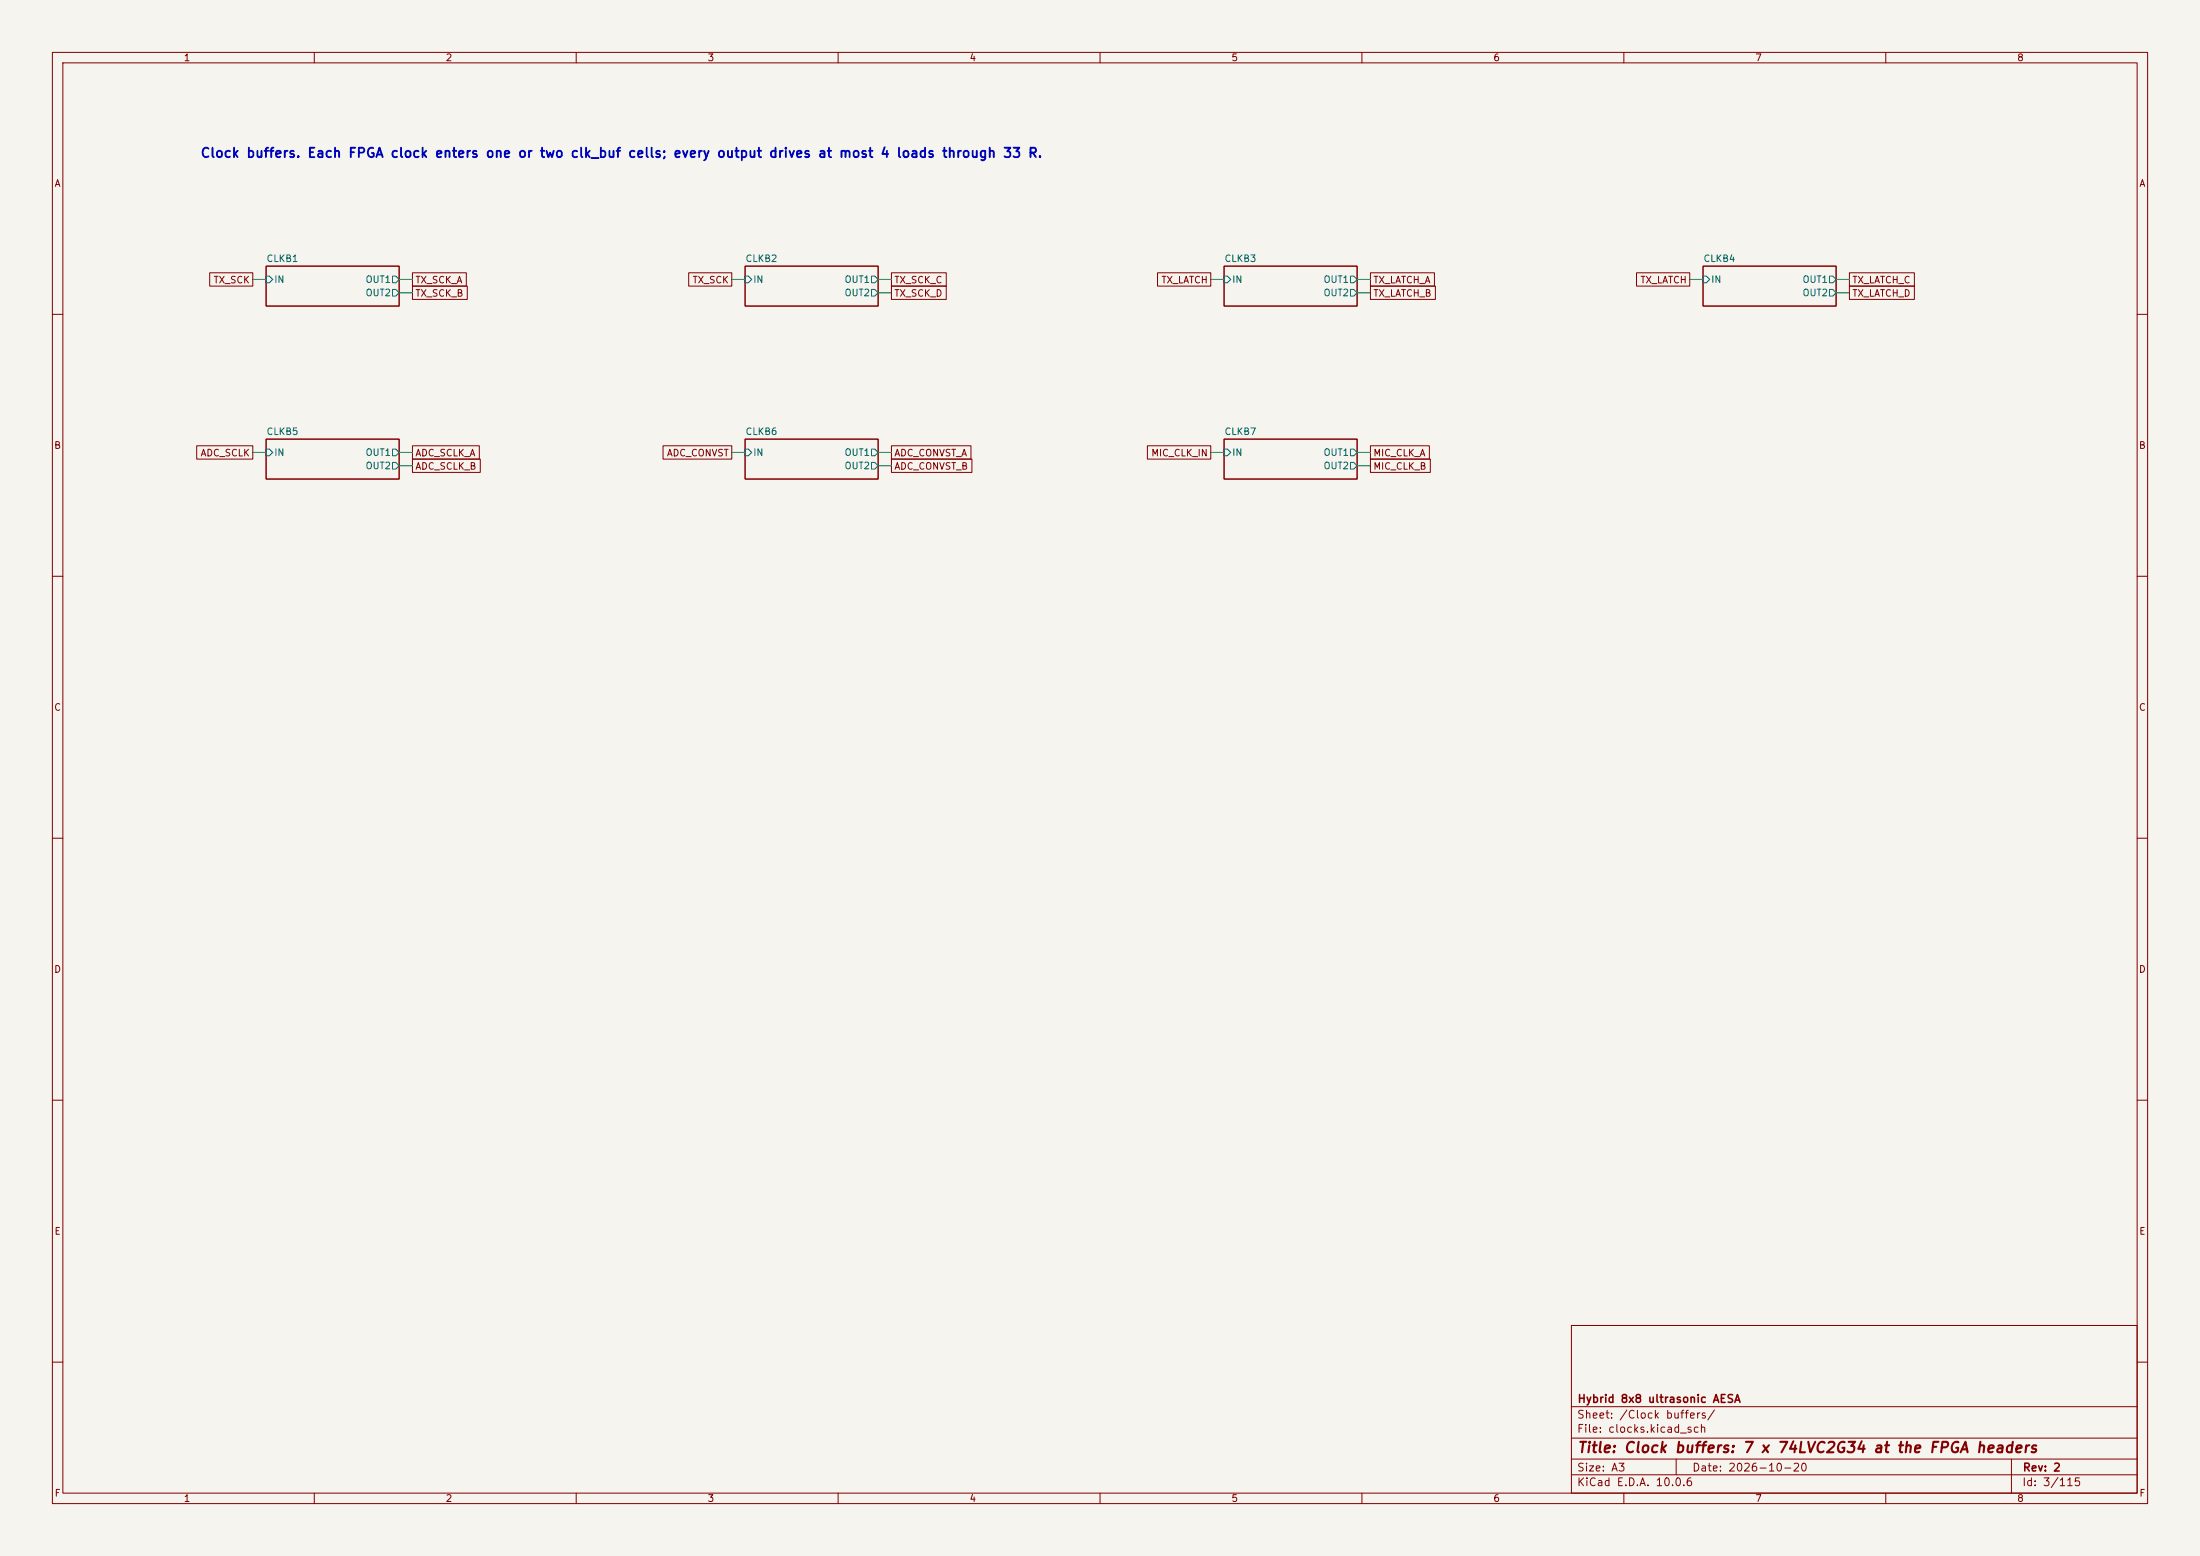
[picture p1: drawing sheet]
(kicad_sch
 (version 20260101)
 (generator "eeschema")
 (generator_version "10.0")
 (paper "A3")
 (title_block
  (title "Clock buffers: 7 x 74LVC2G34 at the FPGA headers")
  (date "2026-10-20")
  (rev "2")
  (company "Hybrid 8x8 ultrasonic AESA"))
 (lib_symbols)
 (text "Clock buffers. Each FPGA clock enters one or two clk_buf cells; every output drives at most 4 loads through 33 R."
  (exclude_from_sim no)
  (at 38.10 30.48 0)
  (effects (font (size 1.8 1.8)
    (bold yes)) (justify left bottom)))
 (wire
  (pts (xy 50.80 53.34) (xy 48.26 53.34))
  (stroke (width 0) (type default)))
 (global_label "TX_SCK"
  (shape passive)
  (at 48.26 53.34 180)
  (effects (font (size 1.27 1.27)) (justify right)))
 (wire
  (pts (xy 76.20 53.34) (xy 78.74 53.34))
  (stroke (width 0) (type default)))
 (global_label "TX_SCK_A"
  (shape passive)
  (at 78.74 53.34 0)
  (effects (font (size 1.27 1.27)) (justify left)))
 (wire
  (pts (xy 76.20 55.88) (xy 78.74 55.88))
  (stroke (width 0) (type default)))
 (global_label "TX_SCK_B"
  (shape passive)
  (at 78.74 55.88 0)
  (effects (font (size 1.27 1.27)) (justify left)))
 (sheet
  (at 50.80 50.80)
  (size 25.40 7.62)
  (fields_autoplaced yes)
  (stroke (width 0.1524) (type solid))
  (fill (color 0 0 0 0.0000))
  (property "Sheetname" "CLKB1" (at 50.80 50.09 0) (effects (font (size 1.27 1.27)
    (bold no)) (justify left bottom)))
  (property "Sheetfile" "clk_buf.kicad_sch" (at 50.80 59.01 0) (effects (font (size 1.27 1.27)) (justify left top) (hide yes)))
  (pin "IN" input (at 50.80 53.34 180) (effects (font (size 1.27 1.27)) (justify left)))
  (pin "OUT1" output (at 76.20 53.34 0) (effects (font (size 1.27 1.27)) (justify right)))
  (pin "OUT2" output (at 76.20 55.88 0) (effects (font (size 1.27 1.27)) (justify right))))
 (wire
  (pts (xy 142.24 53.34) (xy 139.70 53.34))
  (stroke (width 0) (type default)))
 (global_label "TX_SCK"
  (shape passive)
  (at 139.70 53.34 180)
  (effects (font (size 1.27 1.27)) (justify right)))
 (wire
  (pts (xy 167.64 53.34) (xy 170.18 53.34))
  (stroke (width 0) (type default)))
 (global_label "TX_SCK_C"
  (shape passive)
  (at 170.18 53.34 0)
  (effects (font (size 1.27 1.27)) (justify left)))
 (wire
  (pts (xy 167.64 55.88) (xy 170.18 55.88))
  (stroke (width 0) (type default)))
 (global_label "TX_SCK_D"
  (shape passive)
  (at 170.18 55.88 0)
  (effects (font (size 1.27 1.27)) (justify left)))
 (sheet
  (at 142.24 50.80)
  (size 25.40 7.62)
  (fields_autoplaced yes)
  (stroke (width 0.1524) (type solid))
  (fill (color 0 0 0 0.0000))
  (property "Sheetname" "CLKB2" (at 142.24 50.09 0) (effects (font (size 1.27 1.27)
    (bold no)) (justify left bottom)))
  (property "Sheetfile" "clk_buf.kicad_sch" (at 142.24 59.01 0) (effects (font (size 1.27 1.27)) (justify left top) (hide yes)))
  (pin "IN" input (at 142.24 53.34 180) (effects (font (size 1.27 1.27)) (justify left)))
  (pin "OUT1" output (at 167.64 53.34 0) (effects (font (size 1.27 1.27)) (justify right)))
  (pin "OUT2" output (at 167.64 55.88 0) (effects (font (size 1.27 1.27)) (justify right))))
 (wire
  (pts (xy 233.68 53.34) (xy 231.14 53.34))
  (stroke (width 0) (type default)))
 (global_label "TX_LATCH"
  (shape passive)
  (at 231.14 53.34 180)
  (effects (font (size 1.27 1.27)) (justify right)))
 (wire
  (pts (xy 259.08 53.34) (xy 261.62 53.34))
  (stroke (width 0) (type default)))
 (global_label "TX_LATCH_A"
  (shape passive)
  (at 261.62 53.34 0)
  (effects (font (size 1.27 1.27)) (justify left)))
 (wire
  (pts (xy 259.08 55.88) (xy 261.62 55.88))
  (stroke (width 0) (type default)))
 (global_label "TX_LATCH_B"
  (shape passive)
  (at 261.62 55.88 0)
  (effects (font (size 1.27 1.27)) (justify left)))
 (sheet
  (at 233.68 50.80)
  (size 25.40 7.62)
  (fields_autoplaced yes)
  (stroke (width 0.1524) (type solid))
  (fill (color 0 0 0 0.0000))
  (property "Sheetname" "CLKB3" (at 233.68 50.09 0) (effects (font (size 1.27 1.27)
    (bold no)) (justify left bottom)))
  (property "Sheetfile" "clk_buf.kicad_sch" (at 233.68 59.01 0) (effects (font (size 1.27 1.27)) (justify left top) (hide yes)))
  (pin "IN" input (at 233.68 53.34 180) (effects (font (size 1.27 1.27)) (justify left)))
  (pin "OUT1" output (at 259.08 53.34 0) (effects (font (size 1.27 1.27)) (justify right)))
  (pin "OUT2" output (at 259.08 55.88 0) (effects (font (size 1.27 1.27)) (justify right))))
 (wire
  (pts (xy 325.12 53.34) (xy 322.58 53.34))
  (stroke (width 0) (type default)))
 (global_label "TX_LATCH"
  (shape passive)
  (at 322.58 53.34 180)
  (effects (font (size 1.27 1.27)) (justify right)))
 (wire
  (pts (xy 350.52 53.34) (xy 353.06 53.34))
  (stroke (width 0) (type default)))
 (global_label "TX_LATCH_C"
  (shape passive)
  (at 353.06 53.34 0)
  (effects (font (size 1.27 1.27)) (justify left)))
 (wire
  (pts (xy 350.52 55.88) (xy 353.06 55.88))
  (stroke (width 0) (type default)))
 (global_label "TX_LATCH_D"
  (shape passive)
  (at 353.06 55.88 0)
  (effects (font (size 1.27 1.27)) (justify left)))
 (sheet
  (at 325.12 50.80)
  (size 25.40 7.62)
  (fields_autoplaced yes)
  (stroke (width 0.1524) (type solid))
  (fill (color 0 0 0 0.0000))
  (property "Sheetname" "CLKB4" (at 325.12 50.09 0) (effects (font (size 1.27 1.27)
    (bold no)) (justify left bottom)))
  (property "Sheetfile" "clk_buf.kicad_sch" (at 325.12 59.01 0) (effects (font (size 1.27 1.27)) (justify left top) (hide yes)))
  (pin "IN" input (at 325.12 53.34 180) (effects (font (size 1.27 1.27)) (justify left)))
  (pin "OUT1" output (at 350.52 53.34 0) (effects (font (size 1.27 1.27)) (justify right)))
  (pin "OUT2" output (at 350.52 55.88 0) (effects (font (size 1.27 1.27)) (justify right))))
 (wire
  (pts (xy 50.80 86.36) (xy 48.26 86.36))
  (stroke (width 0) (type default)))
 (global_label "ADC_SCLK"
  (shape passive)
  (at 48.26 86.36 180)
  (effects (font (size 1.27 1.27)) (justify right)))
 (wire
  (pts (xy 76.20 86.36) (xy 78.74 86.36))
  (stroke (width 0) (type default)))
 (global_label "ADC_SCLK_A"
  (shape passive)
  (at 78.74 86.36 0)
  (effects (font (size 1.27 1.27)) (justify left)))
 (wire
  (pts (xy 76.20 88.90) (xy 78.74 88.90))
  (stroke (width 0) (type default)))
 (global_label "ADC_SCLK_B"
  (shape passive)
  (at 78.74 88.90 0)
  (effects (font (size 1.27 1.27)) (justify left)))
 (sheet
  (at 50.80 83.82)
  (size 25.40 7.62)
  (fields_autoplaced yes)
  (stroke (width 0.1524) (type solid))
  (fill (color 0 0 0 0.0000))
  (property "Sheetname" "CLKB5" (at 50.80 83.11 0) (effects (font (size 1.27 1.27)
    (bold no)) (justify left bottom)))
  (property "Sheetfile" "clk_buf.kicad_sch" (at 50.80 92.03 0) (effects (font (size 1.27 1.27)) (justify left top) (hide yes)))
  (pin "IN" input (at 50.80 86.36 180) (effects (font (size 1.27 1.27)) (justify left)))
  (pin "OUT1" output (at 76.20 86.36 0) (effects (font (size 1.27 1.27)) (justify right)))
  (pin "OUT2" output (at 76.20 88.90 0) (effects (font (size 1.27 1.27)) (justify right))))
 (wire
  (pts (xy 142.24 86.36) (xy 139.70 86.36))
  (stroke (width 0) (type default)))
 (global_label "ADC_CONVST"
  (shape passive)
  (at 139.70 86.36 180)
  (effects (font (size 1.27 1.27)) (justify right)))
 (wire
  (pts (xy 167.64 86.36) (xy 170.18 86.36))
  (stroke (width 0) (type default)))
 (global_label "ADC_CONVST_A"
  (shape passive)
  (at 170.18 86.36 0)
  (effects (font (size 1.27 1.27)) (justify left)))
 (wire
  (pts (xy 167.64 88.90) (xy 170.18 88.90))
  (stroke (width 0) (type default)))
 (global_label "ADC_CONVST_B"
  (shape passive)
  (at 170.18 88.90 0)
  (effects (font (size 1.27 1.27)) (justify left)))
 (sheet
  (at 142.24 83.82)
  (size 25.40 7.62)
  (fields_autoplaced yes)
  (stroke (width 0.1524) (type solid))
  (fill (color 0 0 0 0.0000))
  (property "Sheetname" "CLKB6" (at 142.24 83.11 0) (effects (font (size 1.27 1.27)
    (bold no)) (justify left bottom)))
  (property "Sheetfile" "clk_buf.kicad_sch" (at 142.24 92.03 0) (effects (font (size 1.27 1.27)) (justify left top) (hide yes)))
  (pin "IN" input (at 142.24 86.36 180) (effects (font (size 1.27 1.27)) (justify left)))
  (pin "OUT1" output (at 167.64 86.36 0) (effects (font (size 1.27 1.27)) (justify right)))
  (pin "OUT2" output (at 167.64 88.90 0) (effects (font (size 1.27 1.27)) (justify right))))
 (wire
  (pts (xy 233.68 86.36) (xy 231.14 86.36))
  (stroke (width 0) (type default)))
 (global_label "MIC_CLK_IN"
  (shape passive)
  (at 231.14 86.36 180)
  (effects (font (size 1.27 1.27)) (justify right)))
 (wire
  (pts (xy 259.08 86.36) (xy 261.62 86.36))
  (stroke (width 0) (type default)))
 (global_label "MIC_CLK_A"
  (shape passive)
  (at 261.62 86.36 0)
  (effects (font (size 1.27 1.27)) (justify left)))
 (wire
  (pts (xy 259.08 88.90) (xy 261.62 88.90))
  (stroke (width 0) (type default)))
 (global_label "MIC_CLK_B"
  (shape passive)
  (at 261.62 88.90 0)
  (effects (font (size 1.27 1.27)) (justify left)))
 (sheet
  (at 233.68 83.82)
  (size 25.40 7.62)
  (fields_autoplaced yes)
  (stroke (width 0.1524) (type solid))
  (fill (color 0 0 0 0.0000))
  (property "Sheetname" "CLKB7" (at 233.68 83.11 0) (effects (font (size 1.27 1.27)
    (bold no)) (justify left bottom)))
  (property "Sheetfile" "clk_buf.kicad_sch" (at 233.68 92.03 0) (effects (font (size 1.27 1.27)) (justify left top) (hide yes)))
  (pin "IN" input (at 233.68 86.36 180) (effects (font (size 1.27 1.27)) (justify left)))
  (pin "OUT1" output (at 259.08 86.36 0) (effects (font (size 1.27 1.27)) (justify right)))
  (pin "OUT2" output (at 259.08 88.90 0) (effects (font (size 1.27 1.27)) (justify right))))
 (sheet_instances
  (path ""
   (page "1")))
 (embedded_fonts no))
